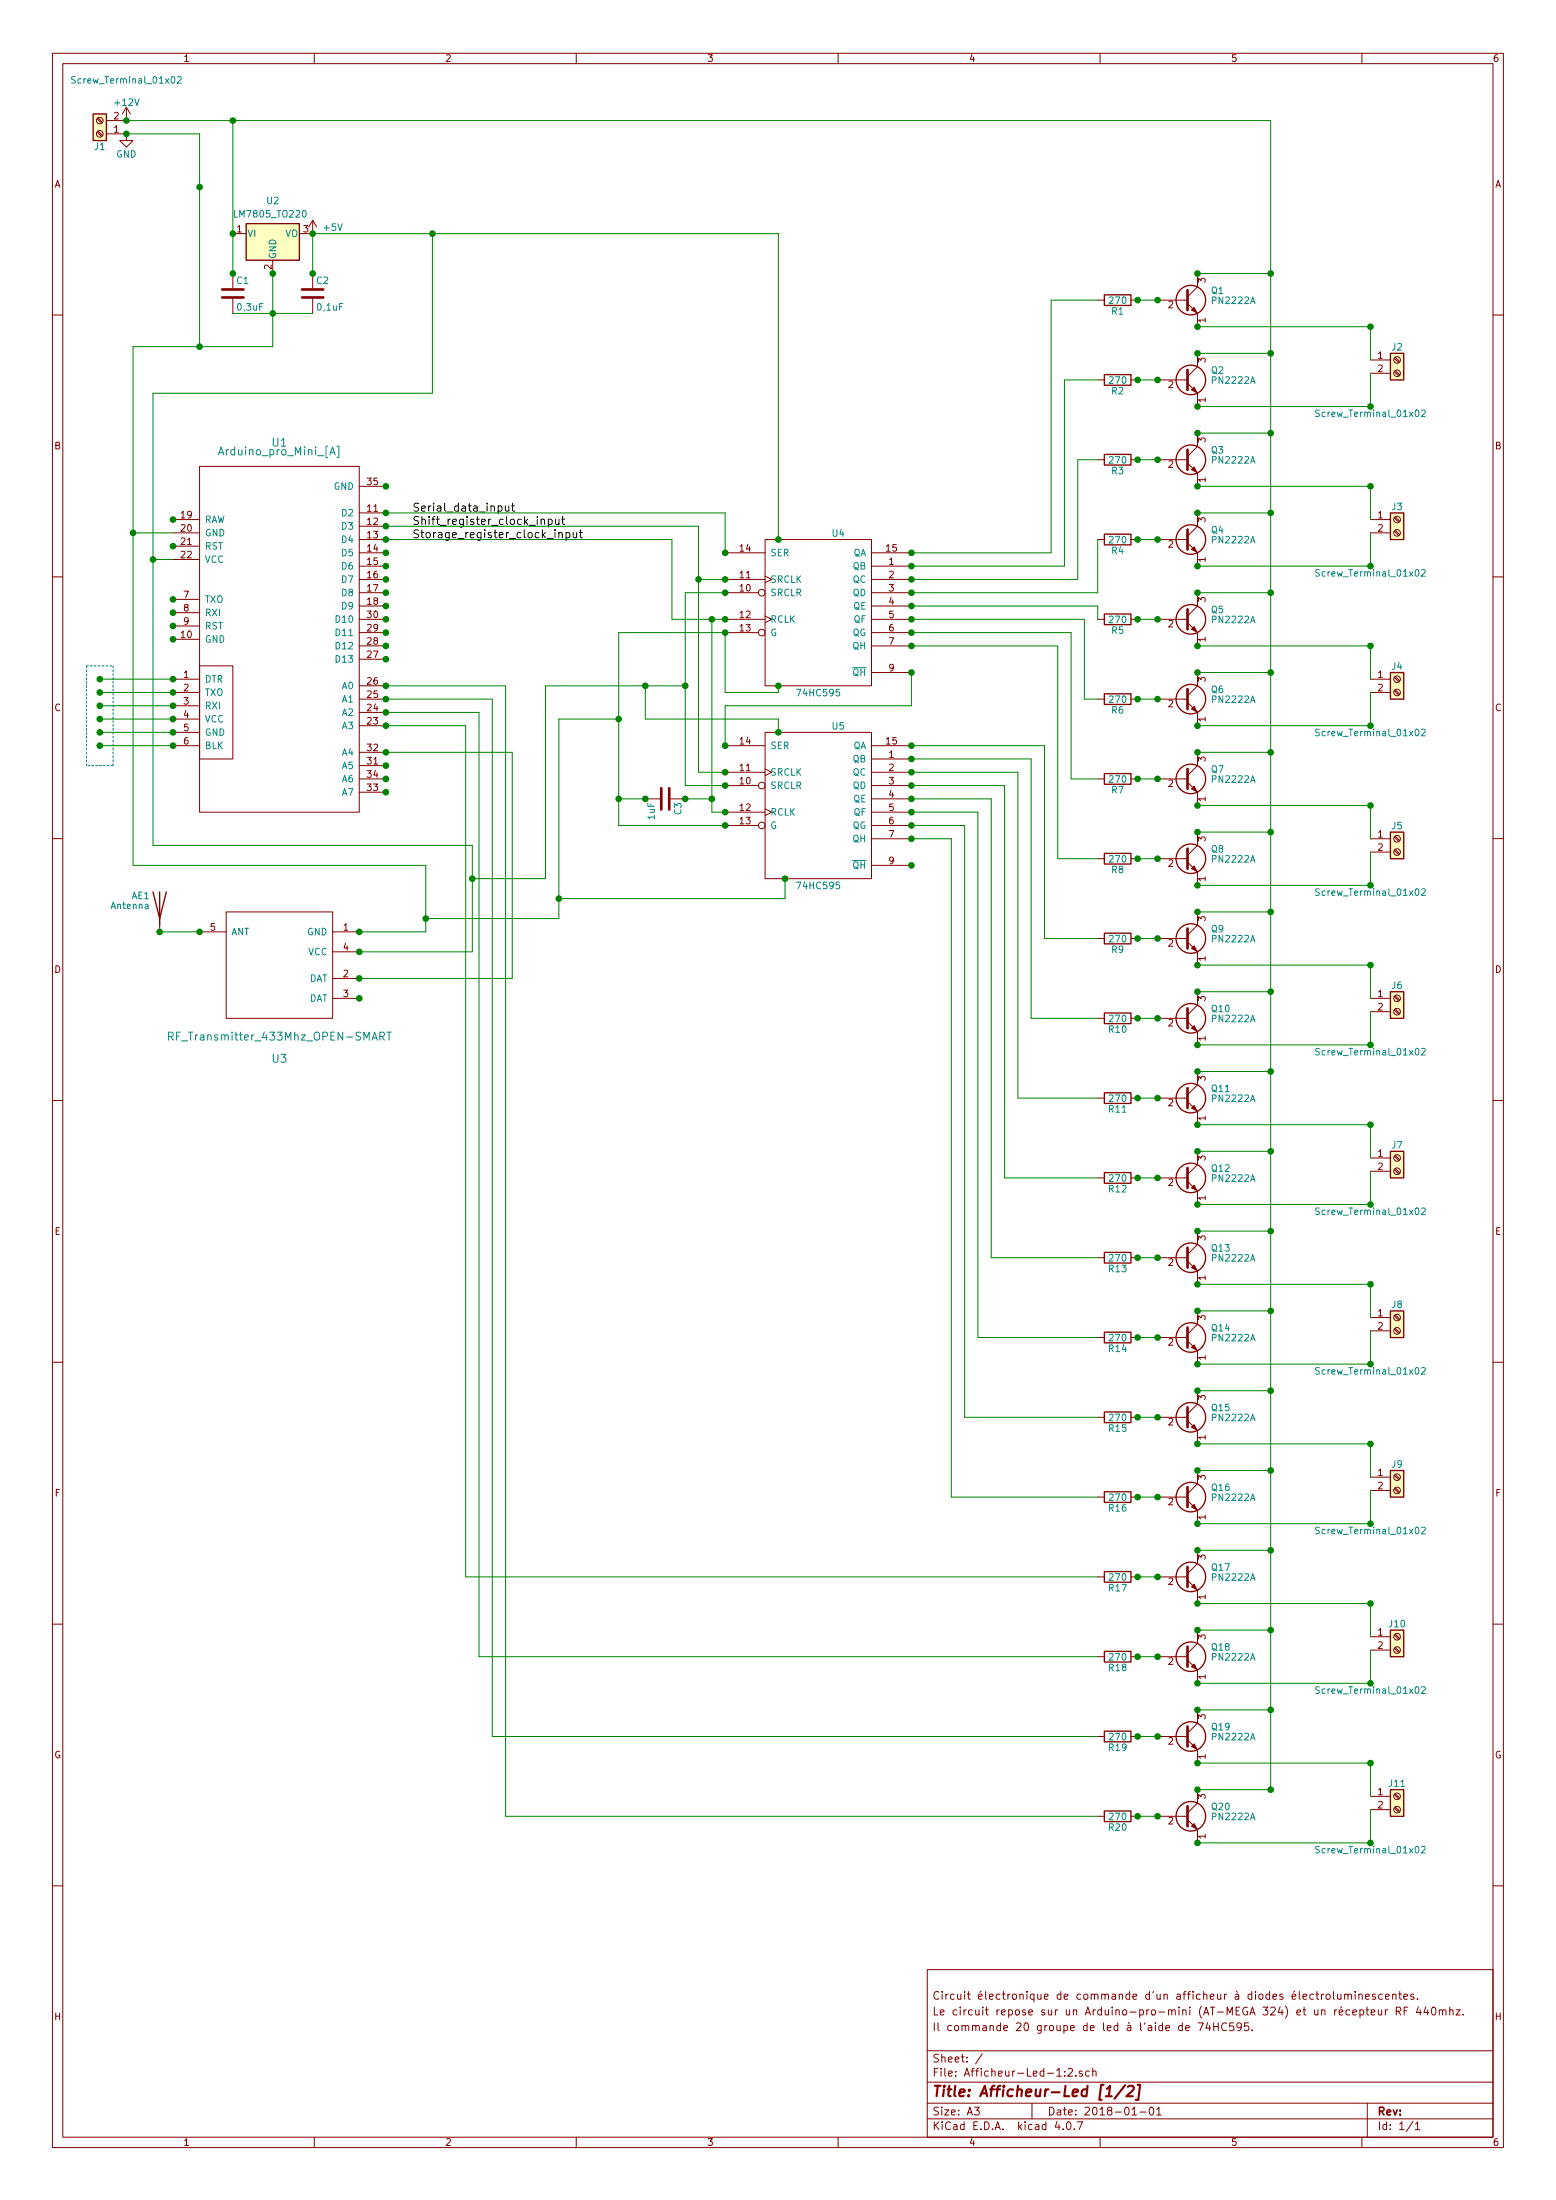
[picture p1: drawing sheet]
EESchema Schematic File Version 2
LIBS:power
LIBS:device
LIBS:transistors
LIBS:conn
LIBS:linear
LIBS:regul
LIBS:74xx
LIBS:cmos4000
LIBS:adc-dac
LIBS:memory
LIBS:xilinx
LIBS:microcontrollers
LIBS:dsp
LIBS:microchip
LIBS:analog_switches
LIBS:motorola
LIBS:texas
LIBS:intel
LIBS:audio
LIBS:interface
LIBS:digital-audio
LIBS:philips
LIBS:display
LIBS:cypress
LIBS:siliconi
LIBS:opto
LIBS:atmel
LIBS:contrib
LIBS:valves
LIBS:Afficheur-Led-1:2-cache
EELAYER 25 0
EELAYER END
$Descr A3 11693 16535 portrait
encoding utf-8
Sheet 1 1
Title "Afficheur-Led [1/2]"
Date "2018-01-01"
Rev ""
Comp ""
Comment1 "Il commande 20 groupe de led à l'aide de 74HC595."
Comment2 "Le circuit repose sur un Arduino-pro-mini (AT-MEGA 324) et un récepteur RF 440mhz."
Comment3 "Circuit électronique de commande d'un afficheur à diodes électroluminescentes."
Comment4 ""
$EndDescr
$Comp
L 74HC595 U4
U 1 1
P 6150 4600
F 0 "U4" H 6300 5200 50  0000 C CNN
F 1 "74HC595" H 6150 4000 50  0000 C CNN
F 2 "Housings_DIP:DIP-16_W7.62mm" H 6150 4600 50  0001 C CNN
F 3 "" H 6150 4600 50  0001 C CNN
	1    6150 4600
	1    0    0    -1  
$EndComp
$Comp
L 74HC595 U5
U 1 1
P 6150 6050
F 0 "U5" H 6300 6650 50  0000 C CNN
F 1 "74HC595" H 6150 5450 50  0000 C CNN
F 2 "Housings_DIP:DIP-16_W7.62mm" H 6150 6050 50  0001 C CNN
F 3 "" H 6150 6050 50  0001 C CNN
	1    6150 6050
	1    0    0    -1  
$EndComp
$Comp
L PN2222A Q1
U 1 1
P 8900 2250
F 0 "Q1" H 9100 2325 50  0000 L CNN
F 1 "PN2222A" H 9100 2250 50  0000 L CNN
F 2 "TO_SOT_Packages_THT:TO-92_Inline_Wide" H 9100 2175 50  0001 L CIN
F 3 "" H 8900 2250 50  0001 L CNN
	1    8900 2250
	1    0    0    -1  
$EndComp
$Comp
L R R1
U 1 1
P 8400 2250
F 0 "R1" V 8480 2250 50  0000 C CNN
F 1 "270" V 8400 2250 50  0000 C CNN
F 2 "Resistors_THT:R_Axial_DIN0207_L6.3mm_D2.5mm_P10.16mm_Horizontal" V 8330 2250 50  0001 C CNN
F 3 "" H 8400 2250 50  0001 C CNN
	1    8400 2250
	0    1    1    0   
$EndComp
$Comp
L +12V #PWR01
U 1 1
P 950 900
F 0 "#PWR01" H 950 750 50  0001 C CNN
F 1 "+12V" H 950 1040 50  0000 C CNN
F 2 "" H 950 900 50  0001 C CNN
F 3 "" H 950 900 50  0001 C CNN
	1    950  900 
	1    0    0    -1  
$EndComp
$Comp
L Arduino_pro_Mini_[A] U1
U 1 1
P 1700 4550
F 0 "U1" H 2100 5750 60  0000 C BNN
F 1 "Arduino_pro_Mini_[A]" H 2100 5750 60  0000 C TNN
F 2 "Arduino-Pro-Mini:Arduino-Pro-Mini" H 2100 5750 60  0001 C CNN
F 3 "" H 2100 5750 60  0001 C CNN
	1    1700 4550
	1    0    0    -1  
$EndComp
$Comp
L LM7805_TO220 U2
U 1 1
P 2050 1750
F 0 "U2" H 2050 2000 50  0000 C CNN
F 1 "LM7805_TO220" H 1750 1900 50  0000 L CNN
F 2 "TO_SOT_Packages_THT:TO-220-3_Vertical" H 2050 1975 50  0001 C CIN
F 3 "" H 2050 1700 50  0001 C CNN
	1    2050 1750
	1    0    0    -1  
$EndComp
$Comp
L GND #PWR02
U 1 1
P 950 1000
F 0 "#PWR02" H 950 750 50  0001 C CNN
F 1 "GND" H 950 850 50  0000 C CNN
F 2 "" H 950 1000 50  0001 C CNN
F 3 "" H 950 1000 50  0001 C CNN
	1    950  1000
	1    0    0    -1  
$EndComp
Text Label 3100 3850 0    60   ~ 0
Serial_data_input
Text Label 3100 3950 0    60   ~ 0
Shift_register_clock_input
Text Label 3100 4050 0    60   ~ 0
Storage_register_clock_input
$Comp
L PN2222A Q3
U 1 1
P 8900 3450
F 0 "Q3" H 9100 3525 50  0000 L CNN
F 1 "PN2222A" H 9100 3450 50  0000 L CNN
F 2 "TO_SOT_Packages_THT:TO-92_Inline_Wide" H 9100 3375 50  0001 L CIN
F 3 "" H 8900 3450 50  0001 L CNN
	1    8900 3450
	1    0    0    -1  
$EndComp
$Comp
L R R3
U 1 1
P 8400 3450
F 0 "R3" V 8480 3450 50  0000 C CNN
F 1 "270" V 8400 3450 50  0000 C CNN
F 2 "Resistors_THT:R_Axial_DIN0207_L6.3mm_D2.5mm_P10.16mm_Horizontal" V 8330 3450 50  0001 C CNN
F 3 "" H 8400 3450 50  0001 C CNN
	1    8400 3450
	0    1    1    0   
$EndComp
$Comp
L PN2222A Q2
U 1 1
P 8900 2850
F 0 "Q2" H 9100 2925 50  0000 L CNN
F 1 "PN2222A" H 9100 2850 50  0000 L CNN
F 2 "TO_SOT_Packages_THT:TO-92_Inline_Wide" H 9100 2775 50  0001 L CIN
F 3 "" H 8900 2850 50  0001 L CNN
	1    8900 2850
	1    0    0    -1  
$EndComp
$Comp
L R R2
U 1 1
P 8400 2850
F 0 "R2" V 8480 2850 50  0000 C CNN
F 1 "270" V 8400 2850 50  0000 C CNN
F 2 "Resistors_THT:R_Axial_DIN0207_L6.3mm_D2.5mm_P10.16mm_Horizontal" V 8330 2850 50  0001 C CNN
F 3 "" H 8400 2850 50  0001 C CNN
	1    8400 2850
	0    1    1    0   
$EndComp
$Comp
L PN2222A Q4
U 1 1
P 8900 4050
F 0 "Q4" H 9100 4125 50  0000 L CNN
F 1 "PN2222A" H 9100 4050 50  0000 L CNN
F 2 "TO_SOT_Packages_THT:TO-92_Inline_Wide" H 9100 3975 50  0001 L CIN
F 3 "" H 8900 4050 50  0001 L CNN
	1    8900 4050
	1    0    0    -1  
$EndComp
$Comp
L R R4
U 1 1
P 8400 4050
F 0 "R4" V 8480 4050 50  0000 C CNN
F 1 "270" V 8400 4050 50  0000 C CNN
F 2 "Resistors_THT:R_Axial_DIN0207_L6.3mm_D2.5mm_P10.16mm_Horizontal" V 8330 4050 50  0001 C CNN
F 3 "" H 8400 4050 50  0001 C CNN
	1    8400 4050
	0    1    1    0   
$EndComp
$Comp
L PN2222A Q5
U 1 1
P 8900 4650
F 0 "Q5" H 9100 4725 50  0000 L CNN
F 1 "PN2222A" H 9100 4650 50  0000 L CNN
F 2 "TO_SOT_Packages_THT:TO-92_Inline_Wide" H 9100 4575 50  0001 L CIN
F 3 "" H 8900 4650 50  0001 L CNN
	1    8900 4650
	1    0    0    -1  
$EndComp
$Comp
L R R5
U 1 1
P 8400 4650
F 0 "R5" V 8480 4650 50  0000 C CNN
F 1 "270" V 8400 4650 50  0000 C CNN
F 2 "Resistors_THT:R_Axial_DIN0207_L6.3mm_D2.5mm_P10.16mm_Horizontal" V 8330 4650 50  0001 C CNN
F 3 "" H 8400 4650 50  0001 C CNN
	1    8400 4650
	0    1    1    0   
$EndComp
$Comp
L PN2222A Q7
U 1 1
P 8900 5850
F 0 "Q7" H 9100 5925 50  0000 L CNN
F 1 "PN2222A" H 9100 5850 50  0000 L CNN
F 2 "TO_SOT_Packages_THT:TO-92_Inline_Wide" H 9100 5775 50  0001 L CIN
F 3 "" H 8900 5850 50  0001 L CNN
	1    8900 5850
	1    0    0    -1  
$EndComp
$Comp
L R R7
U 1 1
P 8400 5850
F 0 "R7" V 8480 5850 50  0000 C CNN
F 1 "270" V 8400 5850 50  0000 C CNN
F 2 "Resistors_THT:R_Axial_DIN0207_L6.3mm_D2.5mm_P10.16mm_Horizontal" V 8330 5850 50  0001 C CNN
F 3 "" H 8400 5850 50  0001 C CNN
	1    8400 5850
	0    1    1    0   
$EndComp
$Comp
L PN2222A Q6
U 1 1
P 8900 5250
F 0 "Q6" H 9100 5325 50  0000 L CNN
F 1 "PN2222A" H 9100 5250 50  0000 L CNN
F 2 "TO_SOT_Packages_THT:TO-92_Inline_Wide" H 9100 5175 50  0001 L CIN
F 3 "" H 8900 5250 50  0001 L CNN
	1    8900 5250
	1    0    0    -1  
$EndComp
$Comp
L R R6
U 1 1
P 8400 5250
F 0 "R6" V 8480 5250 50  0000 C CNN
F 1 "270" V 8400 5250 50  0000 C CNN
F 2 "Resistors_THT:R_Axial_DIN0207_L6.3mm_D2.5mm_P10.16mm_Horizontal" V 8330 5250 50  0001 C CNN
F 3 "" H 8400 5250 50  0001 C CNN
	1    8400 5250
	0    1    1    0   
$EndComp
$Comp
L PN2222A Q8
U 1 1
P 8900 6450
F 0 "Q8" H 9100 6525 50  0000 L CNN
F 1 "PN2222A" H 9100 6450 50  0000 L CNN
F 2 "TO_SOT_Packages_THT:TO-92_Inline_Wide" H 9100 6375 50  0001 L CIN
F 3 "" H 8900 6450 50  0001 L CNN
	1    8900 6450
	1    0    0    -1  
$EndComp
$Comp
L R R8
U 1 1
P 8400 6450
F 0 "R8" V 8480 6450 50  0000 C CNN
F 1 "270" V 8400 6450 50  0000 C CNN
F 2 "Resistors_THT:R_Axial_DIN0207_L6.3mm_D2.5mm_P10.16mm_Horizontal" V 8330 6450 50  0001 C CNN
F 3 "" H 8400 6450 50  0001 C CNN
	1    8400 6450
	0    1    1    0   
$EndComp
$Comp
L PN2222A Q9
U 1 1
P 8900 7050
F 0 "Q9" H 9100 7125 50  0000 L CNN
F 1 "PN2222A" H 9100 7050 50  0000 L CNN
F 2 "TO_SOT_Packages_THT:TO-92_Inline_Wide" H 9100 6975 50  0001 L CIN
F 3 "" H 8900 7050 50  0001 L CNN
	1    8900 7050
	1    0    0    -1  
$EndComp
$Comp
L R R9
U 1 1
P 8400 7050
F 0 "R9" V 8480 7050 50  0000 C CNN
F 1 "270" V 8400 7050 50  0000 C CNN
F 2 "Resistors_THT:R_Axial_DIN0207_L6.3mm_D2.5mm_P10.16mm_Horizontal" V 8330 7050 50  0001 C CNN
F 3 "" H 8400 7050 50  0001 C CNN
	1    8400 7050
	0    1    1    0   
$EndComp
$Comp
L PN2222A Q11
U 1 1
P 8900 8250
F 0 "Q11" H 9100 8325 50  0000 L CNN
F 1 "PN2222A" H 9100 8250 50  0000 L CNN
F 2 "TO_SOT_Packages_THT:TO-92_Inline_Wide" H 9100 8175 50  0001 L CIN
F 3 "" H 8900 8250 50  0001 L CNN
	1    8900 8250
	1    0    0    -1  
$EndComp
$Comp
L R R11
U 1 1
P 8400 8250
F 0 "R11" V 8480 8250 50  0000 C CNN
F 1 "270" V 8400 8250 50  0000 C CNN
F 2 "Resistors_THT:R_Axial_DIN0207_L6.3mm_D2.5mm_P10.16mm_Horizontal" V 8330 8250 50  0001 C CNN
F 3 "" H 8400 8250 50  0001 C CNN
	1    8400 8250
	0    1    1    0   
$EndComp
$Comp
L PN2222A Q10
U 1 1
P 8900 7650
F 0 "Q10" H 9100 7725 50  0000 L CNN
F 1 "PN2222A" H 9100 7650 50  0000 L CNN
F 2 "TO_SOT_Packages_THT:TO-92_Inline_Wide" H 9100 7575 50  0001 L CIN
F 3 "" H 8900 7650 50  0001 L CNN
	1    8900 7650
	1    0    0    -1  
$EndComp
$Comp
L R R10
U 1 1
P 8400 7650
F 0 "R10" V 8480 7650 50  0000 C CNN
F 1 "270" V 8400 7650 50  0000 C CNN
F 2 "Resistors_THT:R_Axial_DIN0207_L6.3mm_D2.5mm_P10.16mm_Horizontal" V 8330 7650 50  0001 C CNN
F 3 "" H 8400 7650 50  0001 C CNN
	1    8400 7650
	0    1    1    0   
$EndComp
$Comp
L PN2222A Q12
U 1 1
P 8900 8850
F 0 "Q12" H 9100 8925 50  0000 L CNN
F 1 "PN2222A" H 9100 8850 50  0000 L CNN
F 2 "TO_SOT_Packages_THT:TO-92_Inline_Wide" H 9100 8775 50  0001 L CIN
F 3 "" H 8900 8850 50  0001 L CNN
	1    8900 8850
	1    0    0    -1  
$EndComp
$Comp
L R R12
U 1 1
P 8400 8850
F 0 "R12" V 8480 8850 50  0000 C CNN
F 1 "270" V 8400 8850 50  0000 C CNN
F 2 "Resistors_THT:R_Axial_DIN0207_L6.3mm_D2.5mm_P10.16mm_Horizontal" V 8330 8850 50  0001 C CNN
F 3 "" H 8400 8850 50  0001 C CNN
	1    8400 8850
	0    1    1    0   
$EndComp
$Comp
L PN2222A Q13
U 1 1
P 8900 9450
F 0 "Q13" H 9100 9525 50  0000 L CNN
F 1 "PN2222A" H 9100 9450 50  0000 L CNN
F 2 "TO_SOT_Packages_THT:TO-92_Inline_Wide" H 9100 9375 50  0001 L CIN
F 3 "" H 8900 9450 50  0001 L CNN
	1    8900 9450
	1    0    0    -1  
$EndComp
$Comp
L R R13
U 1 1
P 8400 9450
F 0 "R13" V 8480 9450 50  0000 C CNN
F 1 "270" V 8400 9450 50  0000 C CNN
F 2 "Resistors_THT:R_Axial_DIN0207_L6.3mm_D2.5mm_P10.16mm_Horizontal" V 8330 9450 50  0001 C CNN
F 3 "" H 8400 9450 50  0001 C CNN
	1    8400 9450
	0    1    1    0   
$EndComp
$Comp
L PN2222A Q15
U 1 1
P 8900 10650
F 0 "Q15" H 9100 10725 50  0000 L CNN
F 1 "PN2222A" H 9100 10650 50  0000 L CNN
F 2 "TO_SOT_Packages_THT:TO-92_Inline_Wide" H 9100 10575 50  0001 L CIN
F 3 "" H 8900 10650 50  0001 L CNN
	1    8900 10650
	1    0    0    -1  
$EndComp
$Comp
L R R15
U 1 1
P 8400 10650
F 0 "R15" V 8480 10650 50  0000 C CNN
F 1 "270" V 8400 10650 50  0000 C CNN
F 2 "Resistors_THT:R_Axial_DIN0207_L6.3mm_D2.5mm_P10.16mm_Horizontal" V 8330 10650 50  0001 C CNN
F 3 "" H 8400 10650 50  0001 C CNN
	1    8400 10650
	0    1    1    0   
$EndComp
$Comp
L PN2222A Q14
U 1 1
P 8900 10050
F 0 "Q14" H 9100 10125 50  0000 L CNN
F 1 "PN2222A" H 9100 10050 50  0000 L CNN
F 2 "TO_SOT_Packages_THT:TO-92_Inline_Wide" H 9100 9975 50  0001 L CIN
F 3 "" H 8900 10050 50  0001 L CNN
	1    8900 10050
	1    0    0    -1  
$EndComp
$Comp
L R R14
U 1 1
P 8400 10050
F 0 "R14" V 8480 10050 50  0000 C CNN
F 1 "270" V 8400 10050 50  0000 C CNN
F 2 "Resistors_THT:R_Axial_DIN0207_L6.3mm_D2.5mm_P10.16mm_Horizontal" V 8330 10050 50  0001 C CNN
F 3 "" H 8400 10050 50  0001 C CNN
	1    8400 10050
	0    1    1    0   
$EndComp
$Comp
L PN2222A Q16
U 1 1
P 8900 11250
F 0 "Q16" H 9100 11325 50  0000 L CNN
F 1 "PN2222A" H 9100 11250 50  0000 L CNN
F 2 "TO_SOT_Packages_THT:TO-92_Inline_Wide" H 9100 11175 50  0001 L CIN
F 3 "" H 8900 11250 50  0001 L CNN
	1    8900 11250
	1    0    0    -1  
$EndComp
$Comp
L R R16
U 1 1
P 8400 11250
F 0 "R16" V 8480 11250 50  0000 C CNN
F 1 "270" V 8400 11250 50  0000 C CNN
F 2 "Resistors_THT:R_Axial_DIN0207_L6.3mm_D2.5mm_P10.16mm_Horizontal" V 8330 11250 50  0001 C CNN
F 3 "" H 8400 11250 50  0001 C CNN
	1    8400 11250
	0    1    1    0   
$EndComp
$Comp
L PN2222A Q17
U 1 1
P 8900 11850
F 0 "Q17" H 9100 11925 50  0000 L CNN
F 1 "PN2222A" H 9100 11850 50  0000 L CNN
F 2 "TO_SOT_Packages_THT:TO-92_Inline_Wide" H 9100 11775 50  0001 L CIN
F 3 "" H 8900 11850 50  0001 L CNN
	1    8900 11850
	1    0    0    -1  
$EndComp
$Comp
L R R17
U 1 1
P 8400 11850
F 0 "R17" V 8480 11850 50  0000 C CNN
F 1 "270" V 8400 11850 50  0000 C CNN
F 2 "Resistors_THT:R_Axial_DIN0207_L6.3mm_D2.5mm_P10.16mm_Horizontal" V 8330 11850 50  0001 C CNN
F 3 "" H 8400 11850 50  0001 C CNN
	1    8400 11850
	0    1    1    0   
$EndComp
$Comp
L PN2222A Q19
U 1 1
P 8900 13050
F 0 "Q19" H 9100 13125 50  0000 L CNN
F 1 "PN2222A" H 9100 13050 50  0000 L CNN
F 2 "TO_SOT_Packages_THT:TO-92_Inline_Wide" H 9100 12975 50  0001 L CIN
F 3 "" H 8900 13050 50  0001 L CNN
	1    8900 13050
	1    0    0    -1  
$EndComp
$Comp
L R R19
U 1 1
P 8400 13050
F 0 "R19" V 8480 13050 50  0000 C CNN
F 1 "270" V 8400 13050 50  0000 C CNN
F 2 "Resistors_THT:R_Axial_DIN0207_L6.3mm_D2.5mm_P10.16mm_Horizontal" V 8330 13050 50  0001 C CNN
F 3 "" H 8400 13050 50  0001 C CNN
	1    8400 13050
	0    1    1    0   
$EndComp
$Comp
L PN2222A Q18
U 1 1
P 8900 12450
F 0 "Q18" H 9100 12525 50  0000 L CNN
F 1 "PN2222A" H 9100 12450 50  0000 L CNN
F 2 "TO_SOT_Packages_THT:TO-92_Inline_Wide" H 9100 12375 50  0001 L CIN
F 3 "" H 8900 12450 50  0001 L CNN
	1    8900 12450
	1    0    0    -1  
$EndComp
$Comp
L R R18
U 1 1
P 8400 12450
F 0 "R18" V 8480 12450 50  0000 C CNN
F 1 "270" V 8400 12450 50  0000 C CNN
F 2 "Resistors_THT:R_Axial_DIN0207_L6.3mm_D2.5mm_P10.16mm_Horizontal" V 8330 12450 50  0001 C CNN
F 3 "" H 8400 12450 50  0001 C CNN
	1    8400 12450
	0    1    1    0   
$EndComp
$Comp
L PN2222A Q20
U 1 1
P 8900 13650
F 0 "Q20" H 9100 13725 50  0000 L CNN
F 1 "PN2222A" H 9100 13650 50  0000 L CNN
F 2 "TO_SOT_Packages_THT:TO-92_Inline_Wide" H 9100 13575 50  0001 L CIN
F 3 "" H 8900 13650 50  0001 L CNN
	1    8900 13650
	1    0    0    -1  
$EndComp
$Comp
L R R20
U 1 1
P 8400 13650
F 0 "R20" V 8480 13650 50  0000 C CNN
F 1 "270" V 8400 13650 50  0000 C CNN
F 2 "Resistors_THT:R_Axial_DIN0207_L6.3mm_D2.5mm_P10.16mm_Horizontal" V 8330 13650 50  0001 C CNN
F 3 "" H 8400 13650 50  0001 C CNN
	1    8400 13650
	0    1    1    0   
$EndComp
$Comp
L RF_Transmitter_433Mhz_OPEN-SMART U3
U 1 1
P 2100 7250
F 0 "U3" H 2100 6550 60  0000 C CNN
F 1 "RF_Transmitter_433Mhz_OPEN-SMART" H 2100 6750 60  0000 C TNN
F 2 "RF-440mhz-Receiver:RF-440mhz-Receiver" H 2100 7950 60  0001 C CNN
F 3 "" H 2100 7950 60  0001 C CNN
	1    2100 7250
	1    0    0    -1  
$EndComp
$Comp
L Antenna AE1
U 1 1
P 1200 6800
F 0 "AE1" H 1125 6875 50  0000 R CNN
F 1 "Antenna" H 1125 6800 50  0000 R CNN
F 2 "Connectors:1pin" H 1200 6800 50  0001 C CNN
F 3 "" H 1200 6800 50  0001 C CNN
	1    1200 6800
	1    0    0    -1  
$EndComp
$Comp
L C C1
U 1 1
P 1750 2200
F 0 "C1" H 1775 2300 50  0000 L CNN
F 1 "0,3uF" H 1775 2100 50  0000 L CNN
F 2 "Capacitors_THT:C_Disc_D5.0mm_W2.5mm_P5.00mm" H 1788 2050 50  0001 C CNN
F 3 "" H 1750 2200 50  0001 C CNN
	1    1750 2200
	1    0    0    -1  
$EndComp
$Comp
L C C2
U 1 1
P 2350 2200
F 0 "C2" H 2375 2300 50  0000 L CNN
F 1 "0,1uF" H 2375 2100 50  0000 L CNN
F 2 "Capacitors_THT:C_Disc_D5.0mm_W2.5mm_P5.00mm" H 2388 2050 50  0001 C CNN
F 3 "" H 2350 2200 50  0001 C CNN
	1    2350 2200
	1    0    0    -1  
$EndComp
$Comp
L C C3
U 1 1
P 5000 6000
F 0 "C3" H 5025 6100 50  0000 L CNN
F 1 "1uF" H 5025 5900 50  0000 L CNN
F 2 "Capacitors_THT:C_Disc_D5.0mm_W2.5mm_P5.00mm" H 5038 5850 50  0001 C CNN
F 3 "" H 5000 6000 50  0001 C CNN
	1    5000 6000
	0    1    1    0   
$EndComp
$Comp
L +5V #PWR03
U 1 1
P 2350 1750
F 0 "#PWR03" H 2350 1600 50  0001 C CNN
F 1 "+5V" H 2500 1800 50  0000 C CNN
F 2 "" H 2350 1750 50  0001 C CNN
F 3 "" H 2350 1750 50  0001 C CNN
	1    2350 1750
	1    0    0    -1  
$EndComp
$Comp
L Screw_Terminal_01x02 J1
U 1 1
P 750 1000
F 0 "J1" H 750 1100 50  0000 C CNN
F 1 "Screw_Terminal_01x02" H 550 600 50  0000 C CNN
F 2 "Connectors_Terminal_Blocks:TerminalBlock_Pheonix_MPT-2.54mm_2pol" H 750 1000 50  0001 C CNN
F 3 "" H 750 1000 50  0001 C CNN
	1    750  1000
	-1   0    0    1   
$EndComp
$Comp
L Screw_Terminal_01x02 J2
U 1 1
P 10500 2700
F 0 "J2" H 10500 2800 50  0000 C CNN
F 1 "Screw_Terminal_01x02" H 10300 2300 50  0000 C CNN
F 2 "Connectors_Terminal_Blocks:TerminalBlock_Pheonix_MPT-2.54mm_2pol" H 10500 2700 50  0001 C CNN
F 3 "" H 10500 2700 50  0001 C CNN
	1    10500 2700
	1    0    0    -1  
$EndComp
$Comp
L Screw_Terminal_01x02 J3
U 1 1
P 10500 3900
F 0 "J3" H 10500 4000 50  0000 C CNN
F 1 "Screw_Terminal_01x02" H 10300 3500 50  0000 C CNN
F 2 "Connectors_Terminal_Blocks:TerminalBlock_Pheonix_MPT-2.54mm_2pol" H 10500 3900 50  0001 C CNN
F 3 "" H 10500 3900 50  0001 C CNN
	1    10500 3900
	1    0    0    -1  
$EndComp
$Comp
L Screw_Terminal_01x02 J4
U 1 1
P 10500 5100
F 0 "J4" H 10500 5200 50  0000 C CNN
F 1 "Screw_Terminal_01x02" H 10300 4700 50  0000 C CNN
F 2 "Connectors_Terminal_Blocks:TerminalBlock_Pheonix_MPT-2.54mm_2pol" H 10500 5100 50  0001 C CNN
F 3 "" H 10500 5100 50  0001 C CNN
	1    10500 5100
	1    0    0    -1  
$EndComp
$Comp
L Screw_Terminal_01x02 J5
U 1 1
P 10500 6300
F 0 "J5" H 10500 6400 50  0000 C CNN
F 1 "Screw_Terminal_01x02" H 10300 5900 50  0000 C CNN
F 2 "Connectors_Terminal_Blocks:TerminalBlock_Pheonix_MPT-2.54mm_2pol" H 10500 6300 50  0001 C CNN
F 3 "" H 10500 6300 50  0001 C CNN
	1    10500 6300
	1    0    0    -1  
$EndComp
$Comp
L Screw_Terminal_01x02 J6
U 1 1
P 10500 7500
F 0 "J6" H 10500 7600 50  0000 C CNN
F 1 "Screw_Terminal_01x02" H 10300 7100 50  0000 C CNN
F 2 "Connectors_Terminal_Blocks:TerminalBlock_Pheonix_MPT-2.54mm_2pol" H 10500 7500 50  0001 C CNN
F 3 "" H 10500 7500 50  0001 C CNN
	1    10500 7500
	1    0    0    -1  
$EndComp
$Comp
L Screw_Terminal_01x02 J7
U 1 1
P 10500 8700
F 0 "J7" H 10500 8800 50  0000 C CNN
F 1 "Screw_Terminal_01x02" H 10300 8300 50  0000 C CNN
F 2 "Connectors_Terminal_Blocks:TerminalBlock_Pheonix_MPT-2.54mm_2pol" H 10500 8700 50  0001 C CNN
F 3 "" H 10500 8700 50  0001 C CNN
	1    10500 8700
	1    0    0    -1  
$EndComp
$Comp
L Screw_Terminal_01x02 J11
U 1 1
P 10500 13500
F 0 "J11" H 10500 13600 50  0000 C CNN
F 1 "Screw_Terminal_01x02" H 10300 13100 50  0000 C CNN
F 2 "Connectors_Terminal_Blocks:TerminalBlock_Pheonix_MPT-2.54mm_2pol" H 10500 13500 50  0001 C CNN
F 3 "" H 10500 13500 50  0001 C CNN
	1    10500 13500
	1    0    0    -1  
$EndComp
$Comp
L Screw_Terminal_01x02 J10
U 1 1
P 10500 12300
F 0 "J10" H 10500 12400 50  0000 C CNN
F 1 "Screw_Terminal_01x02" H 10300 11900 50  0000 C CNN
F 2 "Connectors_Terminal_Blocks:TerminalBlock_Pheonix_MPT-2.54mm_2pol" H 10500 12300 50  0001 C CNN
F 3 "" H 10500 12300 50  0001 C CNN
	1    10500 12300
	1    0    0    -1  
$EndComp
$Comp
L Screw_Terminal_01x02 J9
U 1 1
P 10500 11100
F 0 "J9" H 10500 11200 50  0000 C CNN
F 1 "Screw_Terminal_01x02" H 10300 10700 50  0000 C CNN
F 2 "Connectors_Terminal_Blocks:TerminalBlock_Pheonix_MPT-2.54mm_2pol" H 10500 11100 50  0001 C CNN
F 3 "" H 10500 11100 50  0001 C CNN
	1    10500 11100
	1    0    0    -1  
$EndComp
$Comp
L Screw_Terminal_01x02 J8
U 1 1
P 10500 9900
F 0 "J8" H 10500 10000 50  0000 C CNN
F 1 "Screw_Terminal_01x02" H 10300 9500 50  0000 C CNN
F 2 "Connectors_Terminal_Blocks:TerminalBlock_Pheonix_MPT-2.54mm_2pol" H 10500 9900 50  0001 C CNN
F 3 "" H 10500 9900 50  0001 C CNN
	1    10500 9900
	1    0    0    -1  
$EndComp
Wire Wire Line
	10300 11450 10300 11200
Wire Wire Line
	10300 10850 10300 11100
Wire Wire Line
	10300 10250 10300 10000
Wire Wire Line
	10300 9650 10300 9900
Wire Wire Line
	10300 9050 10300 8800
Wire Wire Line
	10300 8450 10300 8700
Wire Wire Line
	10300 7600 10300 7850
Wire Wire Line
	10300 7250 10300 7500
Wire Wire Line
	10300 6650 10300 6400
Wire Wire Line
	10300 6050 10300 6300
Wire Wire Line
	10300 5450 10300 5200
Wire Wire Line
	10300 4850 10300 5100
Wire Wire Line
	10300 4250 10300 4000
Wire Wire Line
	10300 3650 10300 3900
Wire Wire Line
	10300 3050 10300 2800
Wire Wire Line
	10300 2450 10300 2700
Connection ~ 2700 7500
Connection ~ 2900 5950
Connection ~ 2900 5850
Connection ~ 2900 5750
Connection ~ 2900 3650
Connection ~ 1300 3900
Connection ~ 1300 4100
Connection ~ 1300 4800
Connection ~ 1300 4700
Connection ~ 1300 4600
Connection ~ 1300 4500
Connection ~ 2900 4950
Connection ~ 2900 4850
Connection ~ 2900 4750
Connection ~ 2900 4650
Connection ~ 2900 4550
Connection ~ 2900 4450
Connection ~ 2900 4350
Connection ~ 2900 4250
Connection ~ 2900 4150
Wire Wire Line
	1750 900  1750 2050
Connection ~ 950  1000
Connection ~ 1750 900 
Connection ~ 1500 1400
Wire Wire Line
	950  1000 1500 1000
Wire Wire Line
	3800 13650 8250 13650
Wire Wire Line
	3800 5150 3800 13650
Wire Wire Line
	2900 5150 3800 5150
Wire Wire Line
	3700 5250 2900 5250
Wire Wire Line
	3700 13050 3700 5250
Wire Wire Line
	8250 13050 3700 13050
Wire Wire Line
	3600 12450 8250 12450
Wire Wire Line
	3600 5350 3600 12450
Wire Wire Line
	2900 5350 3600 5350
Connection ~ 2900 5150
Connection ~ 2900 5250
Connection ~ 2900 5350
Connection ~ 2900 5450
Wire Wire Line
	3500 5450 2900 5450
Wire Wire Line
	3500 11850 3500 5450
Wire Wire Line
	8250 11850 3500 11850
Connection ~ 5900 6600
Connection ~ 6850 6500
Connection ~ 6850 6300
Connection ~ 6850 6200
Connection ~ 6850 6100
Connection ~ 6850 6000
Connection ~ 6850 5900
Connection ~ 6850 5800
Connection ~ 6850 5700
Connection ~ 5850 5500
Connection ~ 6850 5600
Connection ~ 5450 6200
Connection ~ 5450 6100
Connection ~ 5450 5900
Connection ~ 5450 5800
Connection ~ 5450 5600
Connection ~ 6850 5050
Connection ~ 6850 4850
Connection ~ 6850 4750
Connection ~ 6850 4650
Connection ~ 6850 4550
Connection ~ 6850 4450
Connection ~ 6850 4350
Connection ~ 6850 4250
Connection ~ 6850 4150
Connection ~ 5850 4050
Connection ~ 5850 5150
Connection ~ 5450 4750
Connection ~ 5450 4650
Connection ~ 5450 4450
Connection ~ 5450 4350
Connection ~ 5450 4150
Connection ~ 4850 5150
Wire Wire Line
	4850 5400 4850 5150
Wire Wire Line
	5850 5400 4850 5400
Wire Wire Line
	5850 5500 5850 5400
Connection ~ 4200 6750
Wire Wire Line
	5900 6750 4200 6750
Wire Wire Line
	5900 6600 5900 6750
Wire Wire Line
	5450 5200 5450 4750
Wire Wire Line
	5850 5200 5450 5200
Wire Wire Line
	5850 5150 5850 5200
Wire Wire Line
	5850 1750 5850 4050
Connection ~ 1300 5600
Connection ~ 1300 5500
Connection ~ 1300 5400
Connection ~ 1300 5300
Connection ~ 1300 5200
Connection ~ 1300 5100
Connection ~ 2900 5650
Connection ~ 4850 6000
Connection ~ 5150 6000
Connection ~ 3200 6900
Wire Wire Line
	4200 6900 3200 6900
Wire Wire Line
	4200 5400 4200 6900
Wire Wire Line
	4650 5400 4200 5400
Connection ~ 3550 6600
Wire Wire Line
	4100 6600 3550 6600
Wire Wire Line
	4100 5150 4100 6600
Wire Wire Line
	4100 5150 5150 5150
Wire Notes Line
	650  5750 650  5000
Wire Notes Line
	850  5750 650  5750
Wire Notes Line
	850  5000 850  5750
Wire Notes Line
	650  5000 850  5000
Wire Wire Line
	1300 5600 750  5600
Wire Wire Line
	1300 5500 750  5500
Wire Wire Line
	1300 5400 750  5400
Wire Wire Line
	1300 5300 750  5300
Wire Wire Line
	1300 5200 750  5200
Wire Wire Line
	1300 5100 750  5100
Connection ~ 750  5600
Connection ~ 750  5500
Connection ~ 750  5400
Connection ~ 750  5300
Connection ~ 750  5200
Connection ~ 750  5100
Connection ~ 1000 4000
Wire Wire Line
	1300 4000 1000 4000
Connection ~ 1150 4200
Wire Wire Line
	1300 4200 1150 4200
Connection ~ 2700 7350
Connection ~ 2700 7150
Connection ~ 2700 7000
Connection ~ 1200 7000
Connection ~ 1500 7000
Wire Wire Line
	1200 7000 1500 7000
Wire Wire Line
	3850 7350 2700 7350
Wire Wire Line
	3850 5650 3850 7350
Wire Wire Line
	2900 5650 3850 5650
Wire Wire Line
	3550 7150 2700 7150
Wire Wire Line
	3550 6350 3550 7150
Wire Wire Line
	1150 6350 3550 6350
Wire Wire Line
	1150 2950 1150 6350
Wire Wire Line
	3250 2950 1150 2950
Wire Wire Line
	3250 1750 3250 2950
Connection ~ 1500 2600
Wire Wire Line
	3200 7000 2700 7000
Wire Wire Line
	3200 6500 3200 7000
Wire Wire Line
	1000 6500 3200 6500
Wire Wire Line
	1000 2600 1000 6500
Wire Wire Line
	1500 1000 1500 2600
Wire Wire Line
	1000 2600 2050 2600
Wire Wire Line
	2050 2600 2050 2050
Wire Wire Line
	950  900  9550 900 
Connection ~ 2900 4050
Connection ~ 2900 3950
Connection ~ 2900 3850
Wire Wire Line
	5050 4050 2900 4050
Wire Wire Line
	5050 4650 5050 4050
Wire Wire Line
	5050 4650 5450 4650
Wire Wire Line
	5250 3950 2900 3950
Wire Wire Line
	5250 4350 5450 4350
Wire Wire Line
	5450 3850 2900 3850
Wire Wire Line
	5450 4150 5450 3850
Wire Wire Line
	9000 13850 10300 13850
Connection ~ 10300 13850
Wire Wire Line
	9000 13250 10300 13250
Connection ~ 10300 13250
Wire Wire Line
	9000 12650 10300 12650
Connection ~ 10300 12650
Wire Wire Line
	9000 12050 10300 12050
Connection ~ 10300 12050
Wire Wire Line
	9000 11450 10300 11450
Connection ~ 10300 11450
Wire Wire Line
	9000 10850 10300 10850
Connection ~ 10300 10850
Wire Wire Line
	9000 10250 10300 10250
Connection ~ 10300 10250
Wire Wire Line
	9000 9650 10300 9650
Connection ~ 10300 9650
Wire Wire Line
	9000 9050 10300 9050
Connection ~ 10300 9050
Wire Wire Line
	9000 8450 10300 8450
Connection ~ 10300 8450
Wire Wire Line
	10300 7850 9000 7850
Connection ~ 10300 7850
Wire Wire Line
	9000 7250 10300 7250
Connection ~ 10300 7250
Wire Wire Line
	9000 6650 10300 6650
Connection ~ 10300 6650
Wire Wire Line
	9000 6050 10300 6050
Connection ~ 10300 6050
Wire Wire Line
	9000 5450 10300 5450
Connection ~ 10300 5450
Wire Wire Line
	9000 4850 10300 4850
Connection ~ 10300 4850
Wire Wire Line
	9000 4250 10300 4250
Connection ~ 10300 4250
Wire Wire Line
	9000 3650 10300 3650
Connection ~ 10300 3650
Wire Wire Line
	9000 3050 10300 3050
Connection ~ 10300 3050
Wire Wire Line
	9000 2450 10300 2450
Connection ~ 10300 2450
Wire Wire Line
	9550 900  9550 13450
Wire Wire Line
	7150 6300 6850 6300
Wire Wire Line
	7150 11250 7150 6300
Wire Wire Line
	8250 11250 7150 11250
Wire Wire Line
	7250 6200 6850 6200
Wire Wire Line
	7250 10650 7250 6200
Wire Wire Line
	8250 10650 7250 10650
Wire Wire Line
	7350 6100 6850 6100
Wire Wire Line
	7350 10050 7350 6100
Wire Wire Line
	8250 10050 7350 10050
Wire Wire Line
	7450 6000 6850 6000
Wire Wire Line
	7450 9450 7450 6000
Wire Wire Line
	8250 9450 7450 9450
Wire Wire Line
	7550 5900 6850 5900
Wire Wire Line
	7550 8850 7550 5900
Wire Wire Line
	8250 8850 7550 8850
Wire Wire Line
	7650 5800 6850 5800
Wire Wire Line
	7650 8250 7650 5800
Wire Wire Line
	8250 8250 7650 8250
Wire Wire Line
	7750 5700 7750 7650
Wire Wire Line
	6850 5700 7750 5700
Wire Wire Line
	7850 5600 7850 7050
Wire Wire Line
	6850 5600 7850 5600
Wire Wire Line
	7900 2250 8250 2250
Wire Wire Line
	7900 4150 7900 2250
Wire Wire Line
	6850 4150 7900 4150
Wire Wire Line
	8000 2850 8250 2850
Wire Wire Line
	8000 4250 8000 2850
Wire Wire Line
	6850 4250 8000 4250
Wire Wire Line
	7950 4850 7950 6450
Wire Wire Line
	8050 5850 8050 4750
Wire Wire Line
	8150 5250 8150 4650
Wire Wire Line
	8250 4550 8250 4650
Wire Wire Line
	8250 4450 8250 4050
Wire Wire Line
	8100 3450 8250 3450
Wire Wire Line
	8100 4350 8100 3450
Wire Wire Line
	6850 4350 8100 4350
Wire Wire Line
	6850 4450 8250 4450
Wire Wire Line
	8250 5250 8150 5250
Wire Wire Line
	6850 4550 8250 4550
Wire Wire Line
	8250 5850 8050 5850
Wire Wire Line
	7950 6450 8250 6450
Wire Wire Line
	8150 4650 6850 4650
Wire Wire Line
	8050 4750 6850 4750
Wire Wire Line
	7850 7050 8250 7050
Wire Wire Line
	7750 7650 8250 7650
Wire Wire Line
	6850 4850 7950 4850
Wire Wire Line
	5150 5900 5450 5900
Connection ~ 9000 13850
Wire Wire Line
	9550 13450 9000 13450
Connection ~ 9000 13450
Connection ~ 8550 13650
Connection ~ 8700 13650
Connection ~ 9550 13450
Wire Wire Line
	8550 13650 8700 13650
Connection ~ 9000 12650
Wire Wire Line
	9550 12250 9000 12250
Connection ~ 9000 12250
Connection ~ 8550 12450
Connection ~ 8700 12450
Connection ~ 9550 12250
Wire Wire Line
	8550 12450 8700 12450
Connection ~ 9000 13250
Wire Wire Line
	9550 12850 9000 12850
Connection ~ 9000 12850
Connection ~ 8550 13050
Connection ~ 8700 13050
Connection ~ 9550 12850
Wire Wire Line
	8550 13050 8700 13050
Connection ~ 9000 12050
Wire Wire Line
	9550 11650 9000 11650
Connection ~ 9000 11650
Connection ~ 8550 11850
Connection ~ 8700 11850
Connection ~ 9550 11650
Wire Wire Line
	8550 11850 8700 11850
Connection ~ 9000 11450
Wire Wire Line
	9550 11050 9000 11050
Connection ~ 9000 11050
Connection ~ 8550 11250
Connection ~ 8700 11250
Connection ~ 9550 11050
Wire Wire Line
	8550 11250 8700 11250
Connection ~ 9000 10250
Wire Wire Line
	9550 9850 9000 9850
Connection ~ 9000 9850
Connection ~ 8550 10050
Connection ~ 8700 10050
Connection ~ 9550 9850
Wire Wire Line
	8550 10050 8700 10050
Connection ~ 9000 10850
Wire Wire Line
	9550 10450 9000 10450
Connection ~ 9000 10450
Connection ~ 8550 10650
Connection ~ 8700 10650
Connection ~ 9550 10450
Wire Wire Line
	8550 10650 8700 10650
Connection ~ 9000 9650
Wire Wire Line
	9550 9250 9000 9250
Connection ~ 9000 9250
Connection ~ 8550 9450
Connection ~ 8700 9450
Connection ~ 9550 9250
Wire Wire Line
	8550 9450 8700 9450
Connection ~ 9000 9050
Wire Wire Line
	9550 8650 9000 8650
Connection ~ 9000 8650
Connection ~ 8550 8850
Connection ~ 8700 8850
Connection ~ 9550 8650
Wire Wire Line
	8550 8850 8700 8850
Connection ~ 9000 7850
Wire Wire Line
	9550 7450 9000 7450
Connection ~ 9000 7450
Connection ~ 8550 7650
Connection ~ 8700 7650
Connection ~ 9550 7450
Wire Wire Line
	8550 7650 8700 7650
Connection ~ 9000 8450
Wire Wire Line
	9550 8050 9000 8050
Connection ~ 9000 8050
Connection ~ 8550 8250
Connection ~ 8700 8250
Connection ~ 9550 8050
Wire Wire Line
	8550 8250 8700 8250
Connection ~ 9000 7250
Wire Wire Line
	9550 6850 9000 6850
Connection ~ 9000 6850
Connection ~ 8550 7050
Connection ~ 8700 7050
Connection ~ 9550 6850
Wire Wire Line
	8550 7050 8700 7050
Connection ~ 9000 6650
Wire Wire Line
	9550 6250 9000 6250
Connection ~ 9000 6250
Connection ~ 8550 6450
Connection ~ 8700 6450
Connection ~ 9550 6250
Wire Wire Line
	8550 6450 8700 6450
Connection ~ 9000 5450
Wire Wire Line
	9550 5050 9000 5050
Connection ~ 9000 5050
Connection ~ 8550 5250
Connection ~ 8700 5250
Connection ~ 9550 5050
Wire Wire Line
	8550 5250 8700 5250
Connection ~ 9000 6050
Wire Wire Line
	9550 5650 9000 5650
Connection ~ 9000 5650
Connection ~ 8550 5850
Connection ~ 8700 5850
Connection ~ 9550 5650
Wire Wire Line
	8550 5850 8700 5850
Connection ~ 9000 4850
Wire Wire Line
	9550 4450 9000 4450
Connection ~ 9000 4450
Connection ~ 8550 4650
Connection ~ 8700 4650
Connection ~ 9550 4450
Wire Wire Line
	8550 4650 8700 4650
Connection ~ 9000 4250
Wire Wire Line
	9550 3850 9000 3850
Connection ~ 9000 3850
Connection ~ 8550 4050
Connection ~ 8700 4050
Connection ~ 9550 3850
Wire Wire Line
	8550 4050 8700 4050
Connection ~ 9000 3050
Wire Wire Line
	9550 2650 9000 2650
Connection ~ 9000 2650
Connection ~ 8550 2850
Connection ~ 8700 2850
Connection ~ 9550 2650
Wire Wire Line
	8550 2850 8700 2850
Connection ~ 9000 3650
Wire Wire Line
	9550 3250 9000 3250
Connection ~ 9000 3250
Connection ~ 8550 3450
Connection ~ 8700 3450
Connection ~ 9550 3250
Wire Wire Line
	8550 3450 8700 3450
Connection ~ 5350 4650
Connection ~ 5250 4350
Wire Wire Line
	5450 5300 5450 5600
Wire Wire Line
	6850 5300 5450 5300
Wire Wire Line
	6850 5050 6850 5300
Connection ~ 4650 6000
Wire Wire Line
	4850 6000 4650 6000
Connection ~ 5350 6000
Wire Wire Line
	5150 6000 5350 6000
Connection ~ 4650 5400
Wire Wire Line
	4650 6200 5450 6200
Wire Wire Line
	4650 4750 4650 6200
Wire Wire Line
	5450 4750 4650 4750
Connection ~ 5150 5150
Wire Wire Line
	5150 4450 5150 5900
Wire Wire Line
	5450 4450 5150 4450
Wire Wire Line
	5350 6100 5450 6100
Wire Wire Line
	5350 4650 5350 6100
Wire Wire Line
	5250 3950 5250 5800
Wire Wire Line
	5250 5800 5450 5800
Wire Wire Line
	2350 1750 5850 1750
Connection ~ 3250 1750
Connection ~ 1750 2050
Connection ~ 2350 2050
Connection ~ 2350 1750
Wire Wire Line
	2350 2050 2350 1750
Connection ~ 2050 2050
Connection ~ 2050 2350
Wire Wire Line
	1750 2350 2350 2350
Connection ~ 1750 1750
Connection ~ 9000 2450
Wire Wire Line
	9000 2050 9550 2050
Connection ~ 950  900 
Connection ~ 9000 2050
Connection ~ 8550 2250
Connection ~ 8700 2250
Connection ~ 9550 2050
Wire Wire Line
	8550 2250 8700 2250
Wire Wire Line
	10300 12050 10300 12300
Wire Wire Line
	10300 12650 10300 12400
Wire Wire Line
	10300 13250 10300 13500
Wire Wire Line
	10300 13850 10300 13600
$EndSCHEMATC
